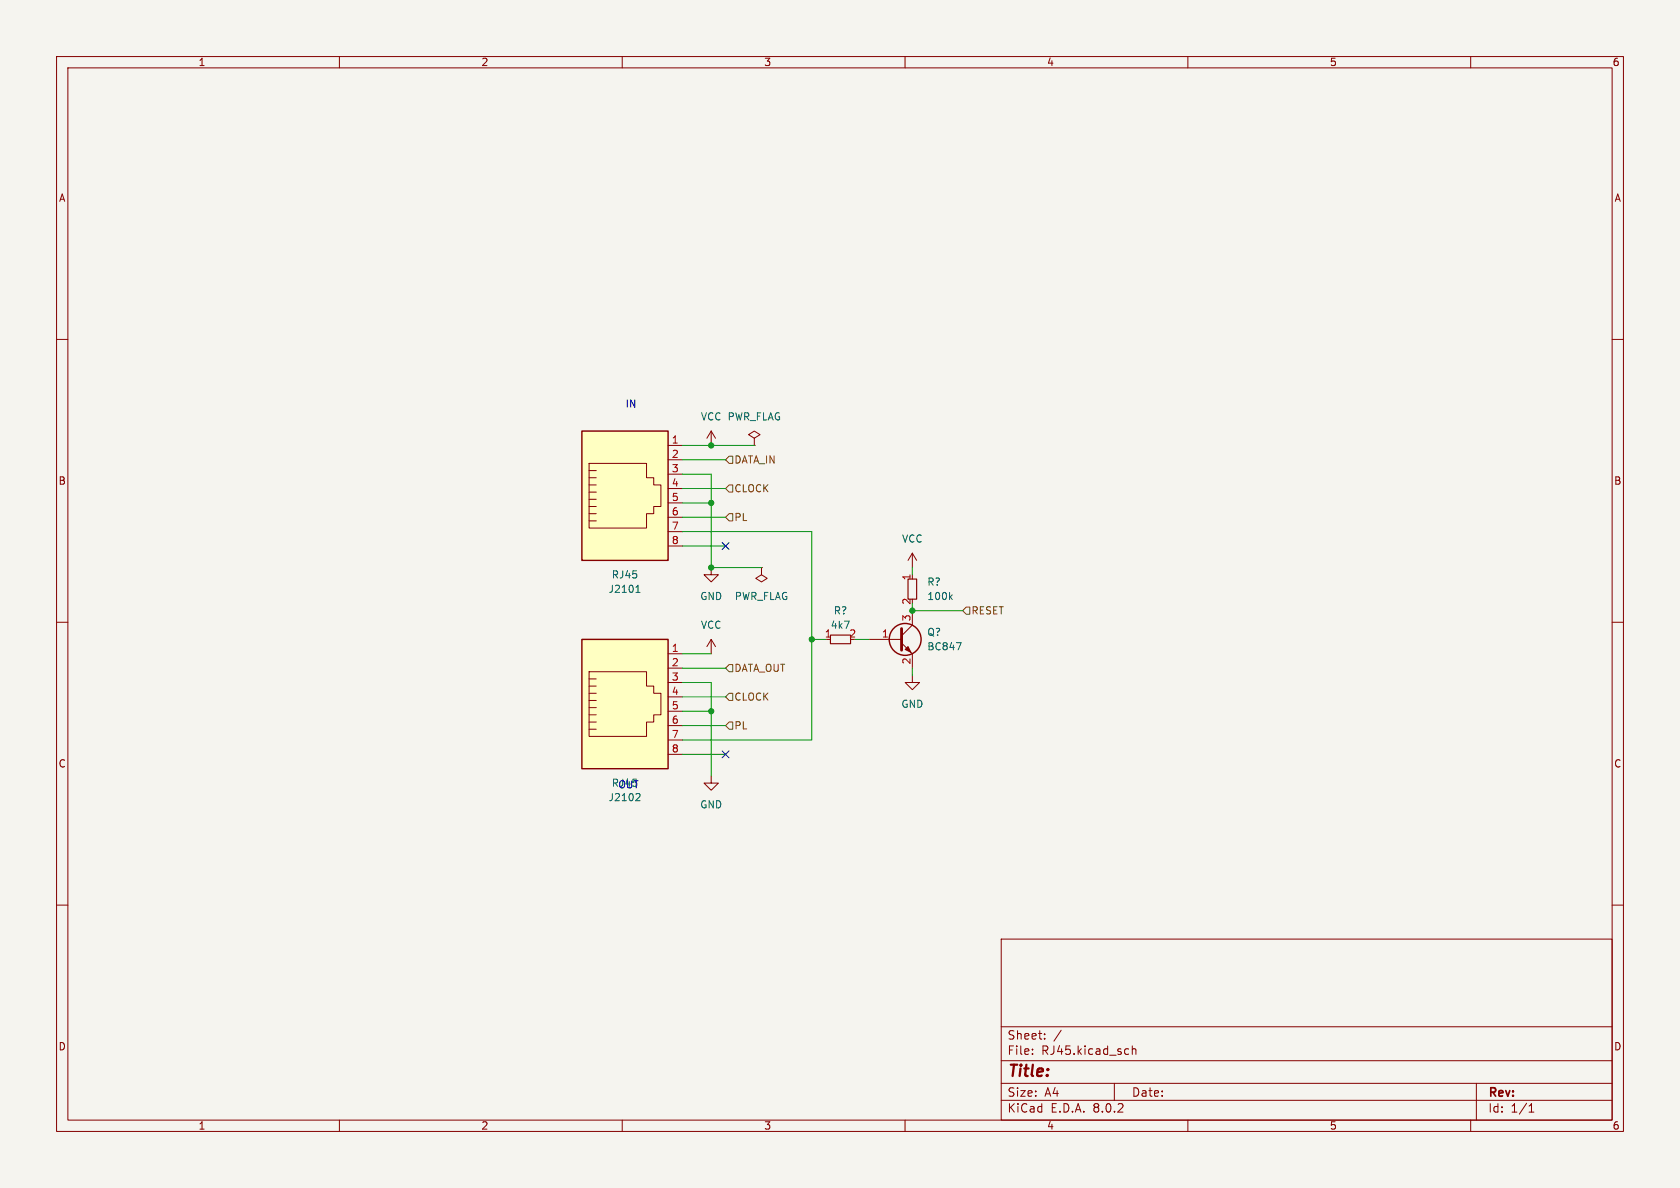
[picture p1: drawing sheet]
(kicad_sch (version 20230121) (generator eeschema)

 (paper "A4")

 (lib_symbols
  (symbol "Connector:RJ45" (pin_names (offset 1.016)) (in_bom yes) (on_board yes)
   (property "Reference" "J" (at -5.08 13.97 0) (effects (font (size 1.27 1.27)) (justify right)))
   (property "Value" "RJ45" (at 2.54 13.97 0) (effects (font (size 1.27 1.27)) (justify left)))
   (property "Footprint" "" (at 0 0.635 90) (effects (font (size 1.27 1.27)) hide))
   (property "Datasheet" "~" (at 0 0.635 90) (effects (font (size 1.27 1.27)) hide))
   (symbol "RJ45_0_1"
    (polyline (pts (xy -5.08 4.445) (xy -6.35 4.445)) (stroke (width 0) (type default)) (fill (type none)))
    (polyline (pts (xy -5.08 5.715) (xy -6.35 5.715)) (stroke (width 0) (type default)) (fill (type none)))
    (polyline (pts (xy -6.35 -3.175) (xy -5.08 -3.175) (xy -5.08 -3.175)) (stroke (width 0) (type default)) (fill (type none)))
    (polyline (pts (xy -6.35 -1.905) (xy -5.08 -1.905) (xy -5.08 -1.905)) (stroke (width 0) (type default)) (fill (type none)))
    (polyline (pts (xy -6.35 -0.635) (xy -5.08 -0.635) (xy -5.08 -0.635)) (stroke (width 0) (type default)) (fill (type none)))
    (polyline (pts (xy -6.35 0.635) (xy -5.08 0.635) (xy -5.08 0.635)) (stroke (width 0) (type default)) (fill (type none)))
    (polyline (pts (xy -6.35 1.905) (xy -5.08 1.905) (xy -5.08 1.905)) (stroke (width 0) (type default)) (fill (type none)))
    (polyline (pts (xy -5.08 3.175) (xy -6.35 3.175) (xy -6.35 3.175)) (stroke (width 0) (type default)) (fill (type none)))
    (polyline (pts (xy -6.35 -4.445) (xy -6.35 6.985) (xy 3.81 6.985) (xy 3.81 4.445) (xy 5.08 4.445) (xy 5.08 3.175) (xy 6.35 3.175) (xy 6.35 -0.635) (xy 5.08 -0.635) (xy 5.08 -1.905) (xy 3.81 -1.905) (xy 3.81 -4.445) (xy -6.35 -4.445) (xy -6.35 -4.445)) (stroke (width 0) (type default)) (fill (type none)))
    (rectangle (start 7.62 12.7) (end -7.62 -10.16) (stroke (width 0.254) (type default)) (fill (type background))))
   (symbol "RJ45_1_1"
    (pin passive line (at 10.16 -7.62 180) (length 2.54) (name "~" (effects (font (size 1.27 1.27)))) (number "1" (effects (font (size 1.27 1.27)))))
    (pin passive line (at 10.16 -5.08 180) (length 2.54) (name "~" (effects (font (size 1.27 1.27)))) (number "2" (effects (font (size 1.27 1.27)))))
    (pin passive line (at 10.16 -2.54 180) (length 2.54) (name "~" (effects (font (size 1.27 1.27)))) (number "3" (effects (font (size 1.27 1.27)))))
    (pin passive line (at 10.16 0 180) (length 2.54) (name "~" (effects (font (size 1.27 1.27)))) (number "4" (effects (font (size 1.27 1.27)))))
    (pin passive line (at 10.16 2.54 180) (length 2.54) (name "~" (effects (font (size 1.27 1.27)))) (number "5" (effects (font (size 1.27 1.27)))))
    (pin passive line (at 10.16 5.08 180) (length 2.54) (name "~" (effects (font (size 1.27 1.27)))) (number "6" (effects (font (size 1.27 1.27)))))
    (pin passive line (at 10.16 7.62 180) (length 2.54) (name "~" (effects (font (size 1.27 1.27)))) (number "7" (effects (font (size 1.27 1.27)))))
    (pin passive line (at 10.16 10.16 180) (length 2.54) (name "~" (effects (font (size 1.27 1.27)))) (number "8" (effects (font (size 1.27 1.27)))))))
  (symbol "custom_kicad_lib_sk:BC847" (pin_names (offset 0) hide) (in_bom yes) (on_board yes)
   (property "Reference" "Q" (at 5.08 1.905 0) (effects (font (size 1.27 1.27)) (justify left)))
   (property "Value" "BC847" (at 5.08 0 0) (effects (font (size 1.27 1.27)) (justify left)))
   (property "Footprint" "Package_TO_SOT_SMD:SOT-23" (at 5.08 -1.905 0) (effects (font (size 1.27 1.27) italic) (justify left) hide))
   (property "Datasheet" "https://www.onsemi.com/pub/Collateral/BC818-D.pdf" (at 0 0 0) (effects (font (size 1.27 1.27)) (justify left) hide))
   (property "JLCPCB Part#" "C181140" (at 0 0 0) (effects (font (size 1.27 1.27)) hide))
   (symbol "BC847_0_1"
    (polyline (pts (xy 0.635 0.635) (xy 2.54 2.54)) (stroke (width 0) (type default)) (fill (type none)))
    (polyline (pts (xy 0.635 -0.635) (xy 2.54 -2.54) (xy 2.54 -2.54)) (stroke (width 0) (type default)) (fill (type none)))
    (polyline (pts (xy 0.635 1.905) (xy 0.635 -1.905) (xy 0.635 -1.905)) (stroke (width 0.508) (type default)) (fill (type none)))
    (polyline (pts (xy 1.27 -1.778) (xy 1.778 -1.27) (xy 2.286 -2.286) (xy 1.27 -1.778) (xy 1.27 -1.778)) (stroke (width 0) (type default)) (fill (type outline)))
    (circle (center 1.27 0) (radius 2.8194) (stroke (width 0.254) (type default)) (fill (type none))))
   (symbol "BC847_1_1"
    (pin input line (at -5.08 0 0) (length 5.715) (name "B" (effects (font (size 1.27 1.27)))) (number "1" (effects (font (size 1.27 1.27)))))
    (pin passive line (at 2.54 -5.08 90) (length 2.54) (name "E" (effects (font (size 1.27 1.27)))) (number "2" (effects (font (size 1.27 1.27)))))
    (pin passive line (at 2.54 5.08 270) (length 2.54) (name "C" (effects (font (size 1.27 1.27)))) (number "3" (effects (font (size 1.27 1.27)))))))
  (symbol "power:GND" (power) (pin_names (offset 0)) (in_bom yes) (on_board yes)
   (property "Reference" "#PWR" (at 0 -6.35 0) (effects (font (size 1.27 1.27)) hide))
   (property "Value" "GND" (at 0 -3.81 0) (effects (font (size 1.27 1.27))))
   (property "Footprint" "" (at 0 0 0) (effects (font (size 1.27 1.27)) hide))
   (property "Datasheet" "" (at 0 0 0) (effects (font (size 1.27 1.27)) hide))
   (symbol "GND_0_1"
    (polyline (pts (xy 0 0) (xy 0 -1.27) (xy 1.27 -1.27) (xy 0 -2.54) (xy -1.27 -1.27) (xy 0 -1.27)) (stroke (width 0) (type default)) (fill (type none))))
   (symbol "GND_1_1"
    (pin power_in line (at 0 0 270) (length 0) hide (name "GND" (effects (font (size 1.27 1.27)))) (number "1" (effects (font (size 1.27 1.27)))))))
  (symbol "power:PWR_FLAG" (power) (pin_numbers hide) (pin_names (offset 0) hide) (in_bom yes) (on_board yes)
   (property "Reference" "#FLG" (at 0 1.905 0) (effects (font (size 1.27 1.27)) hide))
   (property "Value" "PWR_FLAG" (at 0 3.81 0) (effects (font (size 1.27 1.27))))
   (property "Footprint" "" (at 0 0 0) (effects (font (size 1.27 1.27)) hide))
   (property "Datasheet" "~" (at 0 0 0) (effects (font (size 1.27 1.27)) hide))
   (symbol "PWR_FLAG_0_0"
    (pin power_out line (at 0 0 90) (length 0) (name "pwr" (effects (font (size 1.27 1.27)))) (number "1" (effects (font (size 1.27 1.27))))))
   (symbol "PWR_FLAG_0_1"
    (polyline (pts (xy 0 0) (xy 0 1.27) (xy -1.016 1.905) (xy 0 2.54) (xy 1.016 1.905) (xy 0 1.27)) (stroke (width 0) (type default)) (fill (type none)))))
  (symbol "power:VCC" (power) (pin_names (offset 0)) (in_bom yes) (on_board yes)
   (property "Reference" "#PWR" (at 0 -3.81 0) (effects (font (size 1.27 1.27)) hide))
   (property "Value" "VCC" (at 0 3.81 0) (effects (font (size 1.27 1.27))))
   (property "Footprint" "" (at 0 0 0) (effects (font (size 1.27 1.27)) hide))
   (property "Datasheet" "" (at 0 0 0) (effects (font (size 1.27 1.27)) hide))
   (symbol "VCC_0_1"
    (polyline (pts (xy -0.762 1.27) (xy 0 2.54)) (stroke (width 0) (type default)) (fill (type none)))
    (polyline (pts (xy 0 0) (xy 0 2.54)) (stroke (width 0) (type default)) (fill (type none)))
    (polyline (pts (xy 0 2.54) (xy 0.762 1.27)) (stroke (width 0) (type default)) (fill (type none))))
   (symbol "VCC_1_1"
    (pin power_in line (at 0 0 90) (length 0) hide (name "VCC" (effects (font (size 1.27 1.27)))) (number "1" (effects (font (size 1.27 1.27)))))))
  (symbol "resistors_0603:R_100k_0603" (in_bom yes) (on_board yes)
   (property "Reference" "R" (at 1.27 2.54 0) (effects (font (size 1.27 1.27))))
   (property "Value" "100k" (at 2.54 -2.54 0) (effects (font (size 1.27 1.27))))
   (property "Footprint" "custom_kicad_lib_sk:R_0603_smalltext" (at 2.54 2.54 0) (effects (font (size 1.27 1.27)) hide))
   (property "Datasheet" "" (at -2.54 0 0) (effects (font (size 1.27 1.27)) hide))
   (property "JLCPCB Part#" "C25803" (at 0 0 0) (effects (font (size 1.27 1.27)) hide))
   (symbol "R_100k_0603_0_1"
    (rectangle (start -0.762 1.778) (end 0.762 -1.778) (stroke (width 0.2032) (type default)) (fill (type none))))
   (symbol "R_100k_0603_1_1"
    (pin passive line (at 0 2.54 270) (length 0.762) (name "~" (effects (font (size 1.27 1.27)))) (number "1" (effects (font (size 1.27 1.27)))))
    (pin passive line (at 0 -2.54 90) (length 0.762) (name "~" (effects (font (size 1.27 1.27)))) (number "2" (effects (font (size 1.27 1.27)))))))
  (symbol "resistors_0603:R_4k7_0603" (in_bom yes) (on_board yes)
   (property "Reference" "R" (at 1.27 2.54 0) (effects (font (size 1.27 1.27))))
   (property "Value" "4k7" (at 2.54 -2.54 0) (effects (font (size 1.27 1.27))))
   (property "Footprint" "custom_kicad_lib_sk:R_0603_smalltext" (at 2.54 2.54 0) (effects (font (size 1.27 1.27)) hide))
   (property "Datasheet" "" (at -2.54 0 0) (effects (font (size 1.27 1.27)) hide))
   (property "JLCPCB Part#" "C23162" (at 0 0 0) (effects (font (size 1.27 1.27)) hide))
   (symbol "R_4k7_0603_0_1"
    (rectangle (start -0.762 1.778) (end 0.762 -1.778) (stroke (width 0.2032) (type default)) (fill (type none))))
   (symbol "R_4k7_0603_1_1"
    (pin passive line (at 0 2.54 270) (length 0.762) (name "~" (effects (font (size 1.27 1.27)))) (number "1" (effects (font (size 1.27 1.27)))))
    (pin passive line (at 0 -2.54 90) (length 0.762) (name "~" (effects (font (size 1.27 1.27)))) (number "2" (effects (font (size 1.27 1.27))))))))

 (junction (at 125.73 88.9) (diameter 0) (color 0 0 0 0))
 (junction (at 161.29 107.95) (diameter 0) (color 0 0 0 0))
 (junction (at 143.51 113.03) (diameter 0) (color 0 0 0 0))
 (junction (at 125.73 125.73) (diameter 0) (color 0 0 0 0))
 (junction (at 125.73 100.33) (diameter 0) (color 0 0 0 0))
 (junction (at 125.73 78.74) (diameter 0) (color 0 0 0 0))

 (no_connect (at 128.27 96.52))
 (no_connect (at 128.27 133.35))

 (wire (pts (xy 125.73 100.33) (xy 134.62 100.33)) (stroke (width 0) (type default)))
 (wire (pts (xy 161.29 100.33) (xy 161.29 101.6)) (stroke (width 0) (type default)))
 (wire (pts (xy 120.65 130.81) (xy 143.51 130.81)) (stroke (width 0) (type default)))
 (wire (pts (xy 161.29 106.68) (xy 161.29 107.95)) (stroke (width 0) (type default)))
 (wire (pts (xy 120.65 91.44) (xy 128.27 91.44)) (stroke (width 0) (type default)))
 (wire (pts (xy 120.65 78.74) (xy 125.73 78.74)) (stroke (width 0) (type default)))
 (wire (pts (xy 120.65 125.73) (xy 125.73 125.73)) (stroke (width 0) (type default)))
 (wire (pts (xy 120.65 123.19) (xy 128.27 123.19)) (stroke (width 0) (type default)))
 (wire (pts (xy 120.65 83.82) (xy 125.73 83.82)) (stroke (width 0) (type default)))
 (wire (pts (xy 143.51 93.98) (xy 143.51 113.03)) (stroke (width 0) (type default)))
 (wire (pts (xy 125.73 78.74) (xy 133.35 78.74)) (stroke (width 0) (type default)))
 (wire (pts (xy 151.13 113.03) (xy 153.67 113.03)) (stroke (width 0) (type default)))
 (wire (pts (xy 120.65 115.57) (xy 125.73 115.57)) (stroke (width 0) (type default)))
 (wire (pts (xy 120.65 118.11) (xy 128.27 118.11)) (stroke (width 0) (type default)))
 (wire (pts (xy 161.29 118.11) (xy 161.29 119.38)) (stroke (width 0) (type default)))
 (wire (pts (xy 120.65 86.36) (xy 128.27 86.36)) (stroke (width 0) (type default)))
 (wire (pts (xy 120.65 93.98) (xy 143.51 93.98)) (stroke (width 0) (type default)))
 (wire (pts (xy 143.51 113.03) (xy 143.51 130.81)) (stroke (width 0) (type default)))
 (wire (pts (xy 120.65 88.9) (xy 125.73 88.9)) (stroke (width 0) (type default)))
 (wire (pts (xy 125.73 83.82) (xy 125.73 88.9)) (stroke (width 0) (type default)))
 (wire (pts (xy 143.51 113.03) (xy 146.05 113.03)) (stroke (width 0) (type default)))
 (wire (pts (xy 125.73 120.65) (xy 125.73 125.73)) (stroke (width 0) (type default)))
 (wire (pts (xy 125.73 88.9) (xy 125.73 100.33)) (stroke (width 0) (type default)))
 (wire (pts (xy 161.29 107.95) (xy 170.18 107.95)) (stroke (width 0) (type default)))
 (wire (pts (xy 120.65 128.27) (xy 128.27 128.27)) (stroke (width 0) (type default)))
 (wire (pts (xy 125.73 125.73) (xy 125.73 137.16)) (stroke (width 0) (type default)))
 (wire (pts (xy 120.65 81.28) (xy 128.27 81.28)) (stroke (width 0) (type default)))
 (wire (pts (xy 120.65 133.35) (xy 128.27 133.35)) (stroke (width 0) (type default)))
 (wire (pts (xy 120.65 96.52) (xy 128.27 96.52)) (stroke (width 0) (type default)))
 (wire (pts (xy 120.65 120.65) (xy 125.73 120.65)) (stroke (width 0) (type default)))

 (text "IN" (at 110.49 72.39 0) (effects (font (size 1.27 1.27)) (justify left bottom)))
 (text "OUT\n" (at 109.22 139.7 0) (effects (font (size 1.27 1.27)) (justify left bottom)))

 (hierarchical_label "DATA_IN" (shape input) (at 128.27 81.28 0) (fields_autoplaced) (effects (font (size 1.27 1.27)) (justify left)))
 (hierarchical_label "CLOCK" (shape input) (at 128.27 86.36 0) (fields_autoplaced) (effects (font (size 1.27 1.27)) (justify left)))
 (hierarchical_label "PL" (shape input) (at 128.27 128.27 0) (fields_autoplaced) (effects (font (size 1.27 1.27)) (justify left)))
 (hierarchical_label "DATA_OUT" (shape input) (at 128.27 118.11 0) (fields_autoplaced) (effects (font (size 1.27 1.27)) (justify left)))
 (hierarchical_label "RESET" (shape input) (at 170.18 107.95 0) (fields_autoplaced) (effects (font (size 1.27 1.27)) (justify left)))
 (hierarchical_label "CLOCK" (shape input) (at 128.27 123.19 0) (fields_autoplaced) (effects (font (size 1.27 1.27)) (justify left)))
 (hierarchical_label "PL" (shape input) (at 128.27 91.44 0) (fields_autoplaced) (effects (font (size 1.27 1.27)) (justify left)))

 (symbol (lib_id "power:VCC") (at 125.73 115.57 0) (unit 1) (in_bom yes) (on_board yes) (dnp no) (fields_autoplaced)
  (property "Reference" "#PWR02103" (at 125.73 119.38 0) (effects (font (size 1.27 1.27)) hide))
  (property "Value" "VCC" (at 125.73 110.49 0) (effects (font (size 1.27 1.27))))
  (property "Footprint" "" (at 125.73 115.57 0) (effects (font (size 1.27 1.27)) hide))
  (property "Datasheet" "" (at 125.73 115.57 0) (effects (font (size 1.27 1.27)) hide)) (pin "1")
  (instances (project "OS-S88n" (path "" (reference "#PWR02103") (unit 1)))))

 (symbol (lib_id "power:VCC") (at 161.29 100.33 0) (unit 1) (in_bom yes) (on_board yes) (dnp no) (fields_autoplaced)
  (property "Reference" "#PWR0309" (at 161.29 104.14 0) (effects (font (size 1.27 1.27)) hide))
  (property "Value" "VCC" (at 161.29 95.25 0) (effects (font (size 1.27 1.27))))
  (property "Footprint" "" (at 161.29 100.33 0) (effects (font (size 1.27 1.27)) hide))
  (property "Datasheet" "" (at 161.29 100.33 0) (effects (font (size 1.27 1.27)) hide)) (pin "1")
  (instances (project "OS-S88n" (path "" (reference "#PWR0309") (unit 1)) (path "" (reference "#PWR01209") (unit 1)) (path "" (reference "#PWR02105") (unit 1)))))

 (symbol (lib_id "resistors_0603:R_100k_0603") (at 161.29 104.14 0) (unit 1) (in_bom yes) (on_board yes) (dnp no) (fields_autoplaced)
  (property "Reference" "R?" (at 163.83 102.87 0) (effects (font (size 1.27 1.27)) (justify left)))
  (property "Value" "100k" (at 163.83 105.41 0) (effects (font (size 1.27 1.27)) (justify left)))
  (property "Footprint" "custom_kicad_lib_sk:R_0603_smalltext" (at 163.83 101.6 0) (effects (font (size 1.27 1.27)) hide))
  (property "Datasheet" "" (at 158.75 104.14 0) (effects (font (size 1.27 1.27)) hide))
  (property "JLCPCB Part#" "C25803" (at 161.29 104.14 0) (effects (font (size 1.27 1.27)) hide)) (pin "1") (pin "2")
  (instances (project "OS-S88n" (path "" (reference "R?") (unit 1)) (path "" (reference "R?") (unit 1)) (path "" (reference "R2102") (unit 1)))))

 (symbol (lib_id "power:GND") (at 161.29 119.38 0) (unit 1) (in_bom yes) (on_board yes) (dnp no) (fields_autoplaced)
  (property "Reference" "#PWR0310" (at 161.29 125.73 0) (effects (font (size 1.27 1.27)) hide))
  (property "Value" "GND" (at 161.29 124.46 0) (effects (font (size 1.27 1.27))))
  (property "Footprint" "" (at 161.29 119.38 0) (effects (font (size 1.27 1.27)) hide))
  (property "Datasheet" "" (at 161.29 119.38 0) (effects (font (size 1.27 1.27)) hide)) (pin "1")
  (instances (project "OS-S88n" (path "" (reference "#PWR0310") (unit 1)) (path "" (reference "#PWR01210") (unit 1)) (path "" (reference "#PWR02106") (unit 1)))))

 (symbol (lib_id "Connector:RJ45") (at 110.49 123.19 0) (mirror x) (unit 1) (in_bom yes) (on_board yes) (dnp no)
  (property "Reference" "J2102" (at 110.49 140.97 0) (effects (font (size 1.27 1.27))))
  (property "Value" "RJ45" (at 110.49 138.43 0) (effects (font (size 1.27 1.27))))
  (property "Footprint" "Connector_RJ:RJ45_Amphenol_54602-x08_Horizontal" (at 110.49 123.825 90) (effects (font (size 1.27 1.27)) hide))
  (property "Datasheet" "~" (at 110.49 123.825 90) (effects (font (size 1.27 1.27)) hide))
  (property "JLCPCB Part#" "C2847314" (at 110.49 123.19 0) (effects (font (size 1.27 1.27)) hide)) (pin "1") (pin "2") (pin "3") (pin "4") (pin "5") (pin "6") (pin "7") (pin "8")
  (instances (project "OS-S88n" (path "" (reference "J2102") (unit 1)))))

 (symbol (lib_id "power:PWR_FLAG") (at 133.35 78.74 0) (unit 1) (in_bom yes) (on_board yes) (dnp no) (fields_autoplaced)
  (property "Reference" "#FLG02101" (at 133.35 76.835 0) (effects (font (size 1.27 1.27)) hide))
  (property "Value" "PWR_FLAG" (at 133.35 73.66 0) (effects (font (size 1.27 1.27))))
  (property "Footprint" "" (at 133.35 78.74 0) (effects (font (size 1.27 1.27)) hide))
  (property "Datasheet" "~" (at 133.35 78.74 0) (effects (font (size 1.27 1.27)) hide)) (pin "1")
  (instances (project "OS-S88n" (path "" (reference "#FLG02101") (unit 1)))))

 (symbol (lib_id "power:PWR_FLAG") (at 134.62 100.33 180) (unit 1) (in_bom yes) (on_board yes) (dnp no) (fields_autoplaced)
  (property "Reference" "#FLG02102" (at 134.62 102.235 0) (effects (font (size 1.27 1.27)) hide))
  (property "Value" "PWR_FLAG" (at 134.62 105.41 0) (effects (font (size 1.27 1.27))))
  (property "Footprint" "" (at 134.62 100.33 0) (effects (font (size 1.27 1.27)) hide))
  (property "Datasheet" "~" (at 134.62 100.33 0) (effects (font (size 1.27 1.27)) hide)) (pin "1")
  (instances (project "OS-S88n" (path "" (reference "#FLG02102") (unit 1)))))

 (symbol (lib_id "Connector:RJ45") (at 110.49 86.36 0) (mirror x) (unit 1) (in_bom yes) (on_board yes) (dnp no)
  (property "Reference" "J2101" (at 110.49 104.14 0) (effects (font (size 1.27 1.27))))
  (property "Value" "RJ45" (at 110.49 101.6 0) (effects (font (size 1.27 1.27))))
  (property "Footprint" "Connector_RJ:RJ45_Amphenol_54602-x08_Horizontal" (at 110.49 86.995 90) (effects (font (size 1.27 1.27)) hide))
  (property "Datasheet" "~" (at 110.49 86.995 90) (effects (font (size 1.27 1.27)) hide))
  (property "JLCPCB Part#" "C2847314" (at 110.49 86.36 0) (effects (font (size 1.27 1.27)) hide)) (pin "1") (pin "2") (pin "3") (pin "4") (pin "5") (pin "6") (pin "7") (pin "8")
  (instances (project "OS-S88n" (path "" (reference "J2101") (unit 1)))))

 (symbol (lib_id "power:VCC") (at 125.73 78.74 0) (unit 1) (in_bom yes) (on_board yes) (dnp no) (fields_autoplaced)
  (property "Reference" "#PWR02101" (at 125.73 82.55 0) (effects (font (size 1.27 1.27)) hide))
  (property "Value" "VCC" (at 125.73 73.66 0) (effects (font (size 1.27 1.27))))
  (property "Footprint" "" (at 125.73 78.74 0) (effects (font (size 1.27 1.27)) hide))
  (property "Datasheet" "" (at 125.73 78.74 0) (effects (font (size 1.27 1.27)) hide)) (pin "1")
  (instances (project "OS-S88n" (path "" (reference "#PWR02101") (unit 1)))))

 (symbol (lib_id "power:GND") (at 125.73 100.33 0) (unit 1) (in_bom yes) (on_board yes) (dnp no) (fields_autoplaced)
  (property "Reference" "#PWR02102" (at 125.73 106.68 0) (effects (font (size 1.27 1.27)) hide))
  (property "Value" "GND" (at 125.73 105.41 0) (effects (font (size 1.27 1.27))))
  (property "Footprint" "" (at 125.73 100.33 0) (effects (font (size 1.27 1.27)) hide))
  (property "Datasheet" "" (at 125.73 100.33 0) (effects (font (size 1.27 1.27)) hide)) (pin "1")
  (instances (project "OS-S88n" (path "" (reference "#PWR02102") (unit 1)))))

 (symbol (lib_id "custom_kicad_lib_sk:BC847") (at 158.75 113.03 0) (unit 1) (in_bom yes) (on_board yes) (dnp no) (fields_autoplaced)
  (property "Reference" "Q?" (at 163.83 111.76 0) (effects (font (size 1.27 1.27)) (justify left)))
  (property "Value" "BC847" (at 163.83 114.3 0) (effects (font (size 1.27 1.27)) (justify left)))
  (property "Footprint" "Package_TO_SOT_SMD:SOT-23" (at 163.83 114.935 0) (effects (font (size 1.27 1.27) italic) (justify left) hide))
  (property "Datasheet" "https://www.onsemi.com/pub/Collateral/BC818-D.pdf" (at 158.75 113.03 0) (effects (font (size 1.27 1.27)) (justify left) hide))
  (property "JLCPCB Part#" "C181140" (at 158.75 113.03 0) (effects (font (size 1.27 1.27)) hide)) (pin "1") (pin "2") (pin "3")
  (instances (project "OS-S88n" (path "" (reference "Q?") (unit 1)) (path "" (reference "Q?") (unit 1)) (path "" (reference "Q2101") (unit 1)))))

 (symbol (lib_id "power:GND") (at 125.73 137.16 0) (unit 1) (in_bom yes) (on_board yes) (dnp no) (fields_autoplaced)
  (property "Reference" "#PWR02104" (at 125.73 143.51 0) (effects (font (size 1.27 1.27)) hide))
  (property "Value" "GND" (at 125.73 142.24 0) (effects (font (size 1.27 1.27))))
  (property "Footprint" "" (at 125.73 137.16 0) (effects (font (size 1.27 1.27)) hide))
  (property "Datasheet" "" (at 125.73 137.16 0) (effects (font (size 1.27 1.27)) hide)) (pin "1")
  (instances (project "OS-S88n" (path "" (reference "#PWR02104") (unit 1)))))

 (symbol (lib_id "resistors_0603:R_4k7_0603") (at 148.59 113.03 90) (unit 1) (in_bom yes) (on_board yes) (dnp no) (fields_autoplaced)
  (property "Reference" "R?" (at 148.59 107.95 90) (effects (font (size 1.27 1.27))))
  (property "Value" "4k7" (at 148.59 110.49 90) (effects (font (size 1.27 1.27))))
  (property "Footprint" "custom_kicad_lib_sk:R_0603_smalltext" (at 146.05 110.49 0) (effects (font (size 1.27 1.27)) hide))
  (property "Datasheet" "" (at 148.59 115.57 0) (effects (font (size 1.27 1.27)) hide))
  (property "JLCPCB Part#" "C23162" (at 148.59 113.03 0) (effects (font (size 1.27 1.27)) hide)) (pin "1") (pin "2")
  (instances (project "OS-S88n" (path "" (reference "R?") (unit 1)) (path "" (reference "R?") (unit 1)) (path "" (reference "R2101") (unit 1))))))
